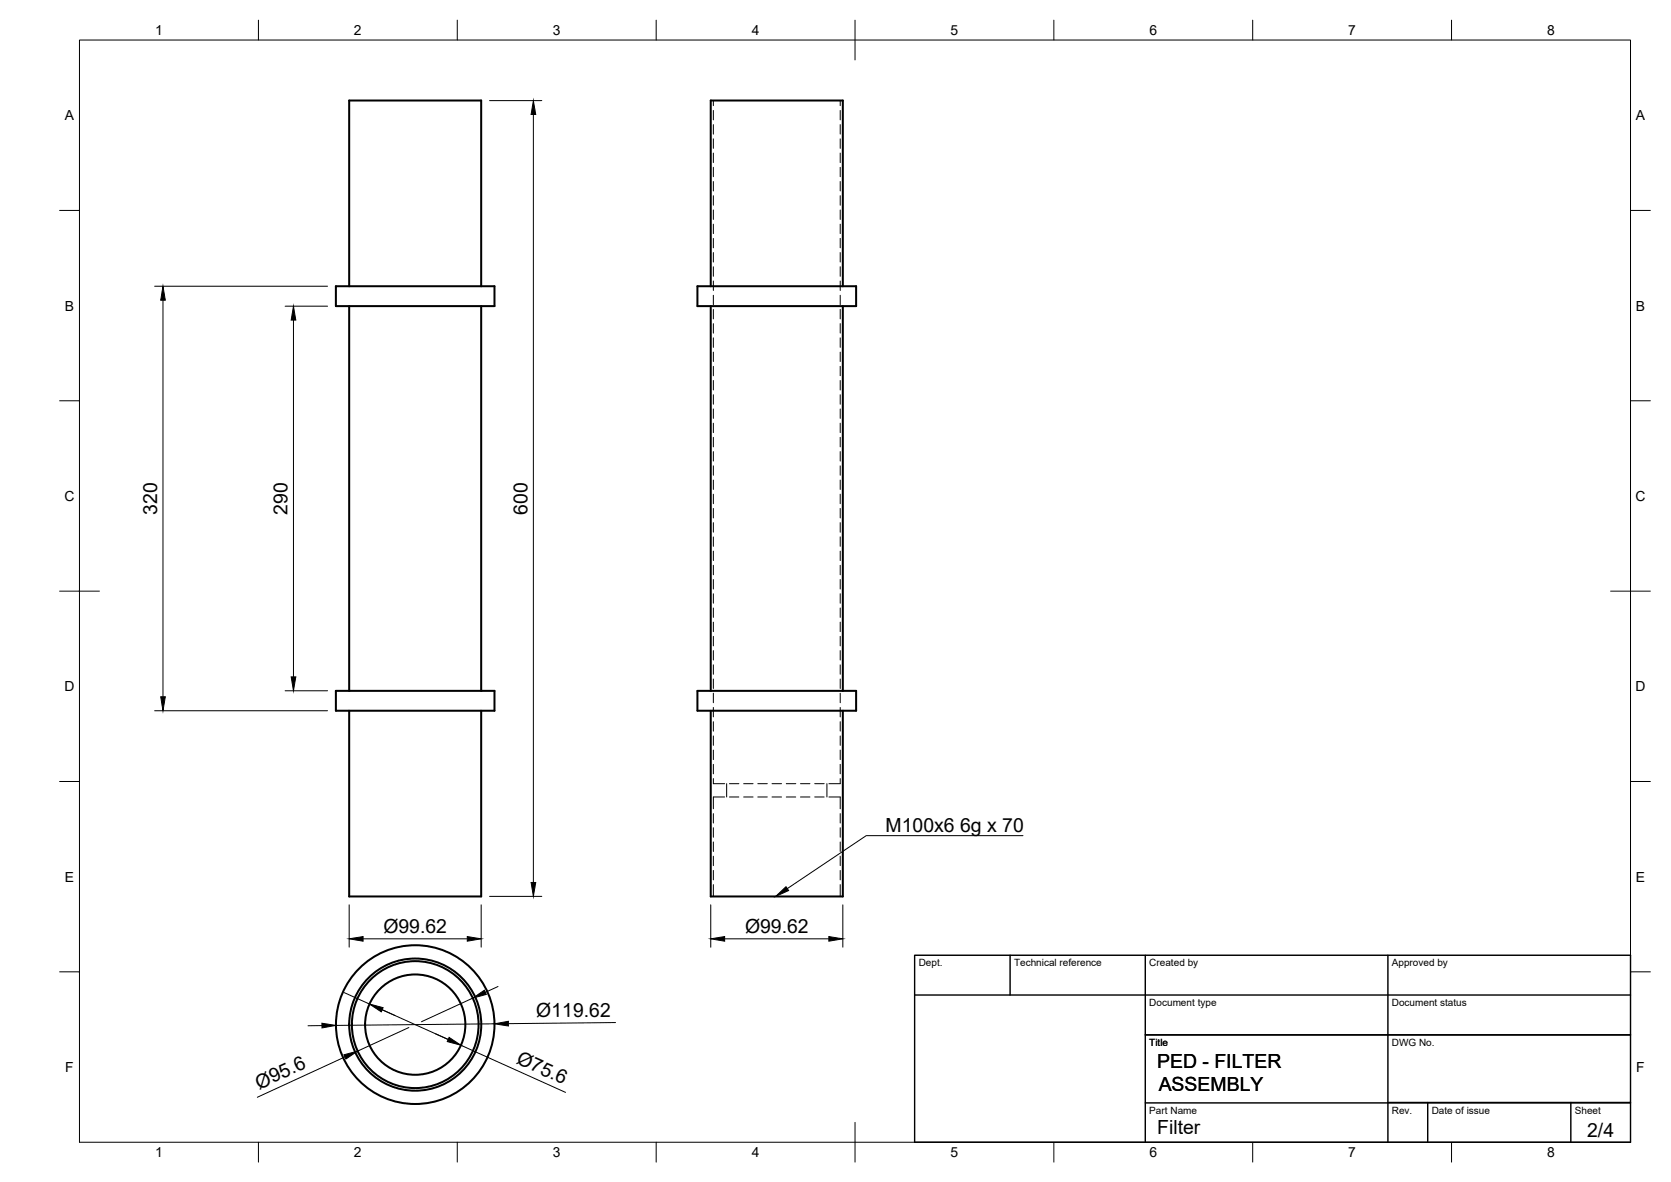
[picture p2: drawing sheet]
<svg xmlns="http://www.w3.org/2000/svg" width="420mm" height="297mm" viewBox="0 0 420 297" stroke-linecap="round" stroke-linejoin="round" font-family="sans-serif">
<!-- layer: Visible -->
<g fill="none" stroke="#000" stroke-width=".51">
<path d="M84.5 71.9h39.8v5h-39.8zM87.8 71.9v-46.6h33.2v46.6M87.8 76.9v96.7M121 76.9v96.7M175.4 71.9h39.9v5h-39.9zM178.7 71.9v-46.6h33.2v46.6M178.7 76.9v96.7M211.9 76.9v96.7M84.5 173.6h39.8v5h-39.8zM87.8 178.6v46.7h33.2v-46.7M175.4 173.6h39.9v5h-39.9zM178.7 178.6v46.7h33.2v-46.7"/>
<circle cx="104.4" cy="257.5" r="12.6"/>
<circle cx="104.4" cy="257.5" r="16.6"/>
<circle cx="104.4" cy="257.5" r="15.9"/>
<circle cx="104.4" cy="257.5" r="19.9"/>
</g>
<!-- layer: Hidden -->
<g fill="none" stroke="#000" stroke-width=".25">
<path d="M179.4 25.3v1.3M179.4 27.8v2.3M179.4 31.3v2.4M179.4 34.9v2.4M179.4 38.5v2.4M211.3 25.3v1.3M211.3 27.8v2.3M211.3 31.3v2.4M211.3 34.9v2.4M211.3 38.5v2.4M179.4 42v2.4M179.4 45.6v2.4"/>
<path d="M179.4 49.2v2.4M179.4 52.8v2.3M179.4 56.3v2.4M179.4 59.9v2.4M211.3 42v2.4M211.3 45.6v2.4M211.3 49.2v2.4M211.3 52.8v2.3M211.3 56.3v2.4M211.3 59.9v2.4M179.4 63.5v2.4M179.4 67v2.4"/>
<path d="M179.4 70.6v2.4M179.4 74.2v2.4M179.4 77.8v2.3M211.3 63.5v2.4M211.3 67v2.4M211.3 70.6v2.4M211.3 74.2v2.4M211.3 77.8v2.3M179.4 81.3v2.4M179.4 84.9v2.4M179.4 88.5v2.4M179.4 92.1v2.3"/>
<path d="M179.4 95.6v2.4M179.4 99.2v2.4M211.3 81.3v2.4M211.3 84.9v2.4M211.3 88.5v2.4M211.3 92.1v2.3M211.3 95.6v2.4M211.3 99.2v2.4M179.4 102.8v2.3M179.4 106.3v2.4M179.4 109.9v2.4M179.4 113.5v2.4"/>
<path d="M179.4 117.1v2.3M211.3 102.8v2.3M211.3 106.3v2.4M211.3 109.9v2.4M211.3 113.5v2.4M211.3 117.1v2.3M179.4 120.6v2.4M179.4 124.2v2.4M179.4 127.8v2.4M179.4 131.3v2.4M179.4 134.9v2.4M179.4 138.5v2.4"/>
<path d="M211.3 120.6v2.4M211.3 124.2v2.4M211.3 127.8v2.4M211.3 131.3v2.4M211.3 134.9v2.4M211.3 138.5v2.4M179.4 142.1v2.3M179.4 145.6v2.4M179.4 149.2v2.4M179.4 152.8v2.4M179.4 156.3v2.4M179.4 159.9v2.4"/>
<path d="M211.3 142.1v2.3M211.3 145.6v2.4M211.3 149.2v2.4M211.3 152.8v2.4M211.3 156.3v2.4M211.3 159.9v2.4M179.4 163.5v2.4M179.4 167.1v2.3M179.4 170.6v2.4M179.4 174.2v2.4M179.4 177.8v2.4M211.3 163.5v2.4"/>
<path d="M211.3 167.1v2.3M211.3 170.6v2.4M211.3 174.2v2.4M211.3 177.8v2.4M179.4 195.7v1.2h2.8M179.4 181.4v2.3M179.4 184.9v2.4M179.4 188.5v2.4M179.4 192.1v2.4M182.7 196.9v3.4M183.4 196.9h2.4M187 196.9h2.4"/>
<path d="M190.5 196.9h2.4M194.1 196.9h2.4M197.7 196.9h2.4M201.3 196.9h2.3M204.9 196.9h2.3M207.9 196.9v3.4M211.3 195.7v1.2h-2.9M211.3 181.4v2.3M211.3 184.9v2.4M211.3 188.5v2.4M211.3 192.1v2.4M179.4 204.5v2.3"/>
<path d="M179.4 208v2.4M179.4 211.6v2.4M179.4 215.2v2.3M179.4 218.7v2.4M182.2 200.3h-2.8v2.9M183.4 200.3h2.4M187 200.3h2.4M190.5 200.3h2.4M194.1 200.3h2.4M197.7 200.3h2.4M201.3 200.3h2.3M204.9 200.3h2.3"/>
<path d="M208.4 200.3h2.9v2.9M211.3 204.5v2.3M211.3 208v2.4M211.3 211.6v2.4M211.3 215.2v2.3M211.3 218.7v2.4M179.4 222.3v3M211.3 222.3v3"/>
</g>
<!-- layer: BORDER -->
<g fill="none" stroke="#000" stroke-width=".25">
<path d="M20 10.1h390v276.9h-390zM65 5.1v5M115 5.1v5M165 5.1v5M215 5.1v10M265 5.1v5M315 5.1v5M365 5.1v5M15 52.9h5M410 52.9h5M15 100.7h5M410 100.7h5"/>
<path d="M15 148.6h10M405 148.6h10M15 196.4h5M410 196.4h5M15 244.2h5M410 244.2h5M65 287v5M115 287v5M165 287v5M215 282.1v9.9M265 287v5M315 287v5"/>
<path d="M365 287v5"/>
</g>
<!-- layer: TITLEBLOCK -->
<path d="M230 240.1h180v46.9h-180zM230 250h180M254 240.1v9.9M288 240.1v46.9M349 240.1v46.9M288 260.1h122M288 277.2h122M349 277.1h61M359 277.1v9.9M395 277.1v9.9" fill="none" stroke="#000" stroke-width=".36"/>
<!-- layer: FD_Dimensions -->
<g fill="none" stroke="#000" stroke-width=".25">
<path d="M123.1 25.3h13.1M134.1 28.8v193M38.9 71.9h43.5M41 75.4v99.7M71.7 76.9h10.7M73.8 80.4v89.7M38.9 178.6h43.5M71.7 173.6h10.7M87.8 227.4v10.6M91.3 235.9h26.2M121 227.4v10.6M123.1 225.3h13.1"/>
<path d="M178.7 227.4v10.6M182.2 235.9h26.2M211.9 227.4v10.6M81 257.7l-3.6 .1M86.5 249.4l55.7 25.1M102.8 258.2l-12.9 5.9M118.9 250.8l-12.9 6M124.3 257.3l-39.8 .4M125.2 247.9l-3.2 1.5M154.8 257l-27 .2M86.7 265.6l-22 10.1"/>
</g>
<g fill="#000" stroke="#000" stroke-width=".25">
<path d="M134.1 25.3l.6 3.5h-1.2zM41 71.9l.6 3.5h-1.2zM73.8 76.9l.6 3.5h-1.2zM40.4 175.1h1.2l-.6 3.5zM73.2 170.1h1.2l-.6 3.5zM87.8 235.9l3.5-.5v1.1zM117.5 235.4l3.5 .5-3.5 .6zM133.5 221.8h1.2l-.6 3.5zM178.7 235.9l3.5-.5v1.1zM208.4 235.4l3.5 .5-3.5 .6zM80.9 257.1l3.6 .6-3.5 .6zM92.9 252.3l3.4 .9-.4 1.1z"/>
<path d="M118.9 250.8l2.9-2 .5 1.1zM124.3 257.3l3.5-.6v1.1zM86.5 265.1l3.4-1-2.9 2zM112.9 260.7l3 2-3.4-.9z"/>
</g>
<!-- layer: Hole Notes -->
<path d="M195.1 225.3l2.5-2.5 .7 1z" fill="#000" stroke="#000" stroke-width=".25"/>
<path d="M257.2 210h-39.4l-19.8 13.3" fill="none" stroke="#000" stroke-width=".25"/>
<g font-size="4.9">
<text x="39.5" y="129.3" transform="rotate(-90 39.5 129.3)">320</text>
<text x="72.3" y="129.3" transform="rotate(-90 72.3 129.3)">290</text>
<text x="132.7" y="129.3" transform="rotate(-90 132.7 129.3)">600</text>
<text x="222.7" y="209">M100x6</text>
<text x="241.4" y="209">6g x 70</text>
<text x="96.4" y="234.4">Ø99.62</text>
<text x="187.3" y="234.4">Ø99.62</text>
<text x="134.9" y="255.6" transform="rotate(-1 134.9 255.6)">Ø119.62</text>
<text x="129.6" y="267.2" transform="rotate(24 129.6 267.2)">Ø75.6</text>
<text x="291" y="268.3">PED - FILTER</text>
<text x="65.2" y="273.9" transform="rotate(-25 65.2 273.9)">Ø95.6</text>
<text x="291.3" y="274.2">ASSEMBLY</text>
<text x="291" y="285.1">Filter</text>
<text x="399.1" y="285.7">2/4</text>
</g>
<g font-size="3.5">
<text x="39" y="8.8">1</text>
<text x="89" y="8.8">2</text>
<text x="139" y="8.8">3</text>
<text x="189" y="8.8">4</text>
<text x="239" y="8.8">5</text>
<text x="289" y="8.8">6</text>
<text x="339" y="8.8">7</text>
<text x="389" y="8.8">8</text>
<text x="16.3" y="30.2">A</text>
<text x="411.3" y="30.2">A</text>
<text x="16.3" y="78">B</text>
<text x="411.3" y="78">B</text>
<text x="16.2" y="125.9">C</text>
<text x="411.2" y="125.9">C</text>
<text x="16.2" y="173.7">D</text>
<text x="411.2" y="173.7">D</text>
<text x="16.3" y="221.6">E</text>
<text x="411.3" y="221.6">E</text>
<text x="16.4" y="269.4">F</text>
<text x="411.4" y="269.4">F</text>
<text x="39" y="290.8">1</text>
<text x="89" y="290.8">2</text>
<text x="139" y="290.8">3</text>
<text x="189" y="290.8">4</text>
<text x="239" y="290.8">5</text>
<text x="289" y="290.8">6</text>
<text x="339" y="290.8">7</text>
<text x="389" y="290.8">8</text>
</g>
<g font-size="2.5">
<text x="231" y="242.9">Dept.</text>
<text x="255" y="242.9">Technical reference</text>
<text x="289" y="242.9">Created by</text>
<text x="350" y="242.9">Approved by</text>
<text x="289" y="252.8">Document type</text>
<text x="350" y="252.8">Document status</text>
<text x="289" y="262.9">Title</text>
<text x="350" y="262.9">DWG No.</text>
<text x="289" y="280">Part Name</text>
<text x="350" y="279.9">Rev.</text>
<text x="360" y="279.9">Date of issue</text>
<text x="396" y="279.9">Sheet</text>
</g>
</svg>
